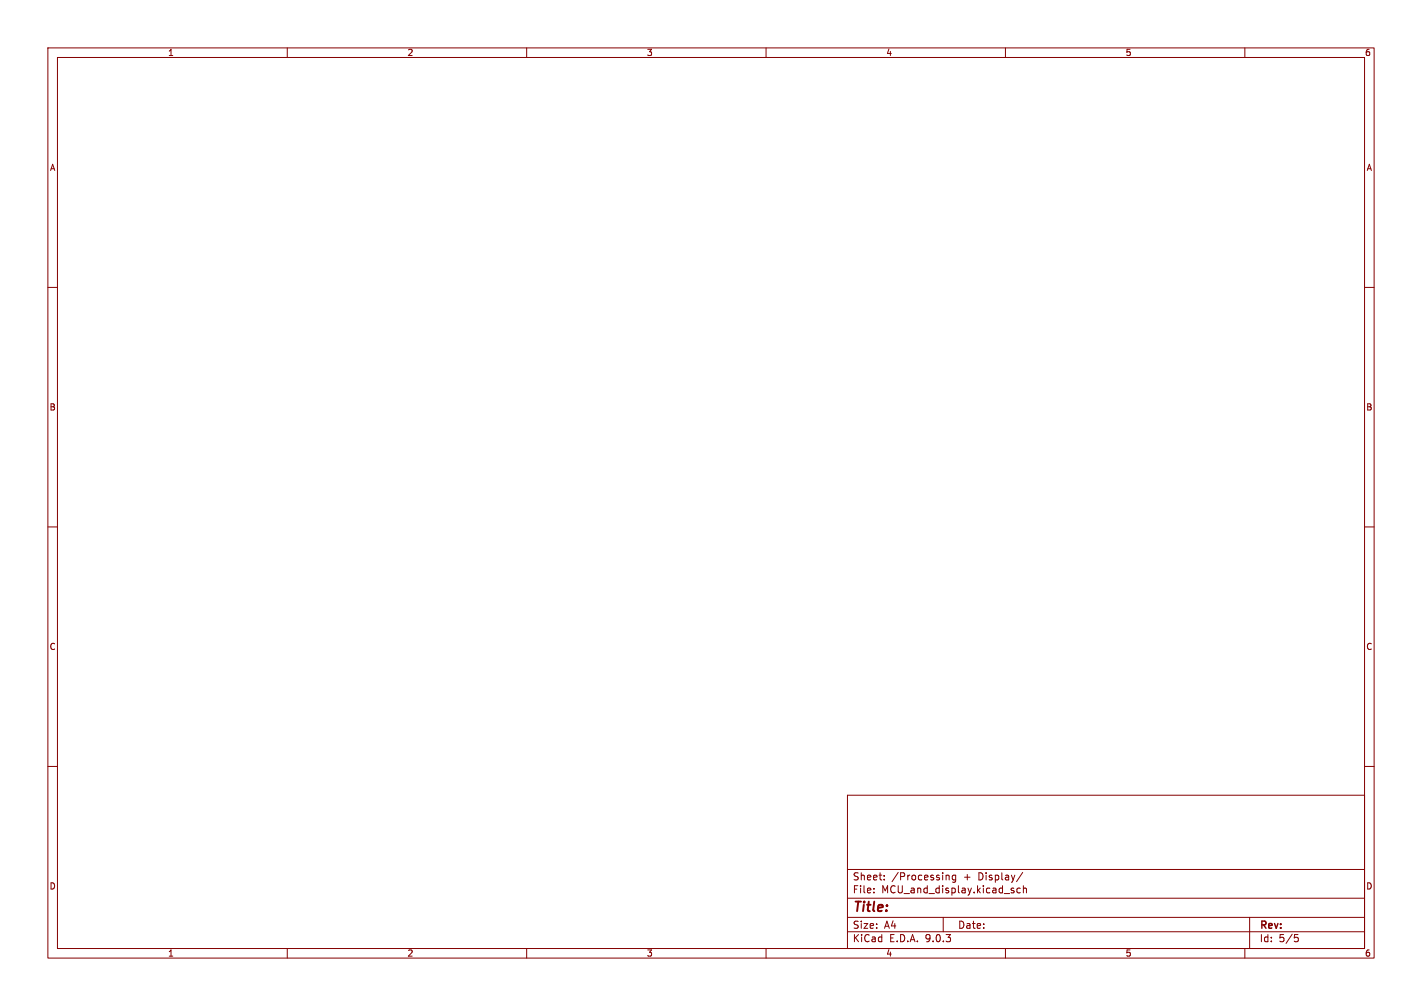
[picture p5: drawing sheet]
<svg xmlns="http://www.w3.org/2000/svg" width="297mm" height="210mm" viewBox="0 0 297 210" stroke-linecap="round" stroke-linejoin="round" font-family="sans-serif">
<g fill="none" stroke="#840000" stroke-width=".21">
<path d="M10 10h277v190h-277zM12 12h273v186h-273zM60 10v2M110 10v2M160 10v2M210 10v2M260 10v2M10 60h2M285 60h2M10 110h2M285 110h2M10 160h2"/>
<path d="M177 166h108v32h-108zM285 160h2M60 198v2M110 198v2M160 198v2M177 194.5h108M177 191.5h108M177 187.5h108M177 181.5h108M182.5 186.3v.1M182.5 185.5v.1M184.7 183.6v.1"/>
<path d="M184.7 182.8v.1M197 191.5v3M197.7 182.8h.5v.9M199.6 182.8l-.4-.1-.3 .3 .1 .6h.6M199.6 182.7v1.2l-.3 .3-.3-.1M210 198v2M211.6 185.9l.2 .2-.2 .3M211.6 185.4l.1 .1M213.1 185.5l-.4-.1-.3 .3 .1 .6h.6M213.6 182.1l-1.3 2M213.7 185.5l.3-.1 .3 .1 .1 .9M213.7 184.9v1.5"/>
<path d="M260 198v2M261 191.5v6.5M270.4 195.1h.7M270.5 195.7h.4l.3 .3-.2 .5-.5 .1"/>
</g>
<text font-size="2.8" fill="#840000" x="178" y="190.9">Title:</text>
<g font-size="2.1" fill="#840000">
<text x="178" y="184">Sheet:</text>
<text x="186.2" y="184">/Processing</text>
<text x="201.3" y="184">+</text>
<text x="204.5" y="184">Display/</text>
<text x="178" y="186.7">File:</text>
<text x="184.1" y="186.7">MCU_and_display.kicad_sch</text>
<text x="178" y="196.9">KiCad</text>
<text x="178" y="194.1">Size:</text>
<text x="184.7" y="194.1">A4</text>
<text x="185.7" y="196.9">E.D.A.</text>
<text x="193.3" y="196.9">9.0.3</text>
<text x="200" y="194.1">Date:</text>
<text x="263" y="194.3">Rev:</text>
<text x="263" y="196.9">Id:</text>
<text x="267.1" y="196.9">5/5</text>
</g>
<g font-size="1.8" fill="#840000">
<text x="35" y="11.9">1</text>
<text x="85" y="11.9">2</text>
<text x="135" y="11.9">3</text>
<text x="185" y="11.9">4</text>
<text x="235" y="11.9">5</text>
<text x="285" y="11.9">6</text>
<text x="10.3" y="35.9">A</text>
<text x="285.3" y="35.9">A</text>
<text x="10.3" y="85.9">B</text>
<text x="285.3" y="85.9">B</text>
<text x="10.3" y="135.9">C</text>
<text x="285.3" y="135.9">C</text>
<text x="10.3" y="185.9">D</text>
<text x="285.3" y="185.9">D</text>
<text x="35" y="199.9">1</text>
<text x="85" y="199.9">2</text>
<text x="135" y="199.9">3</text>
<text x="185" y="199.9">4</text>
<text x="235" y="199.9">5</text>
<text x="285" y="199.9">6</text>
</g>
</svg>
